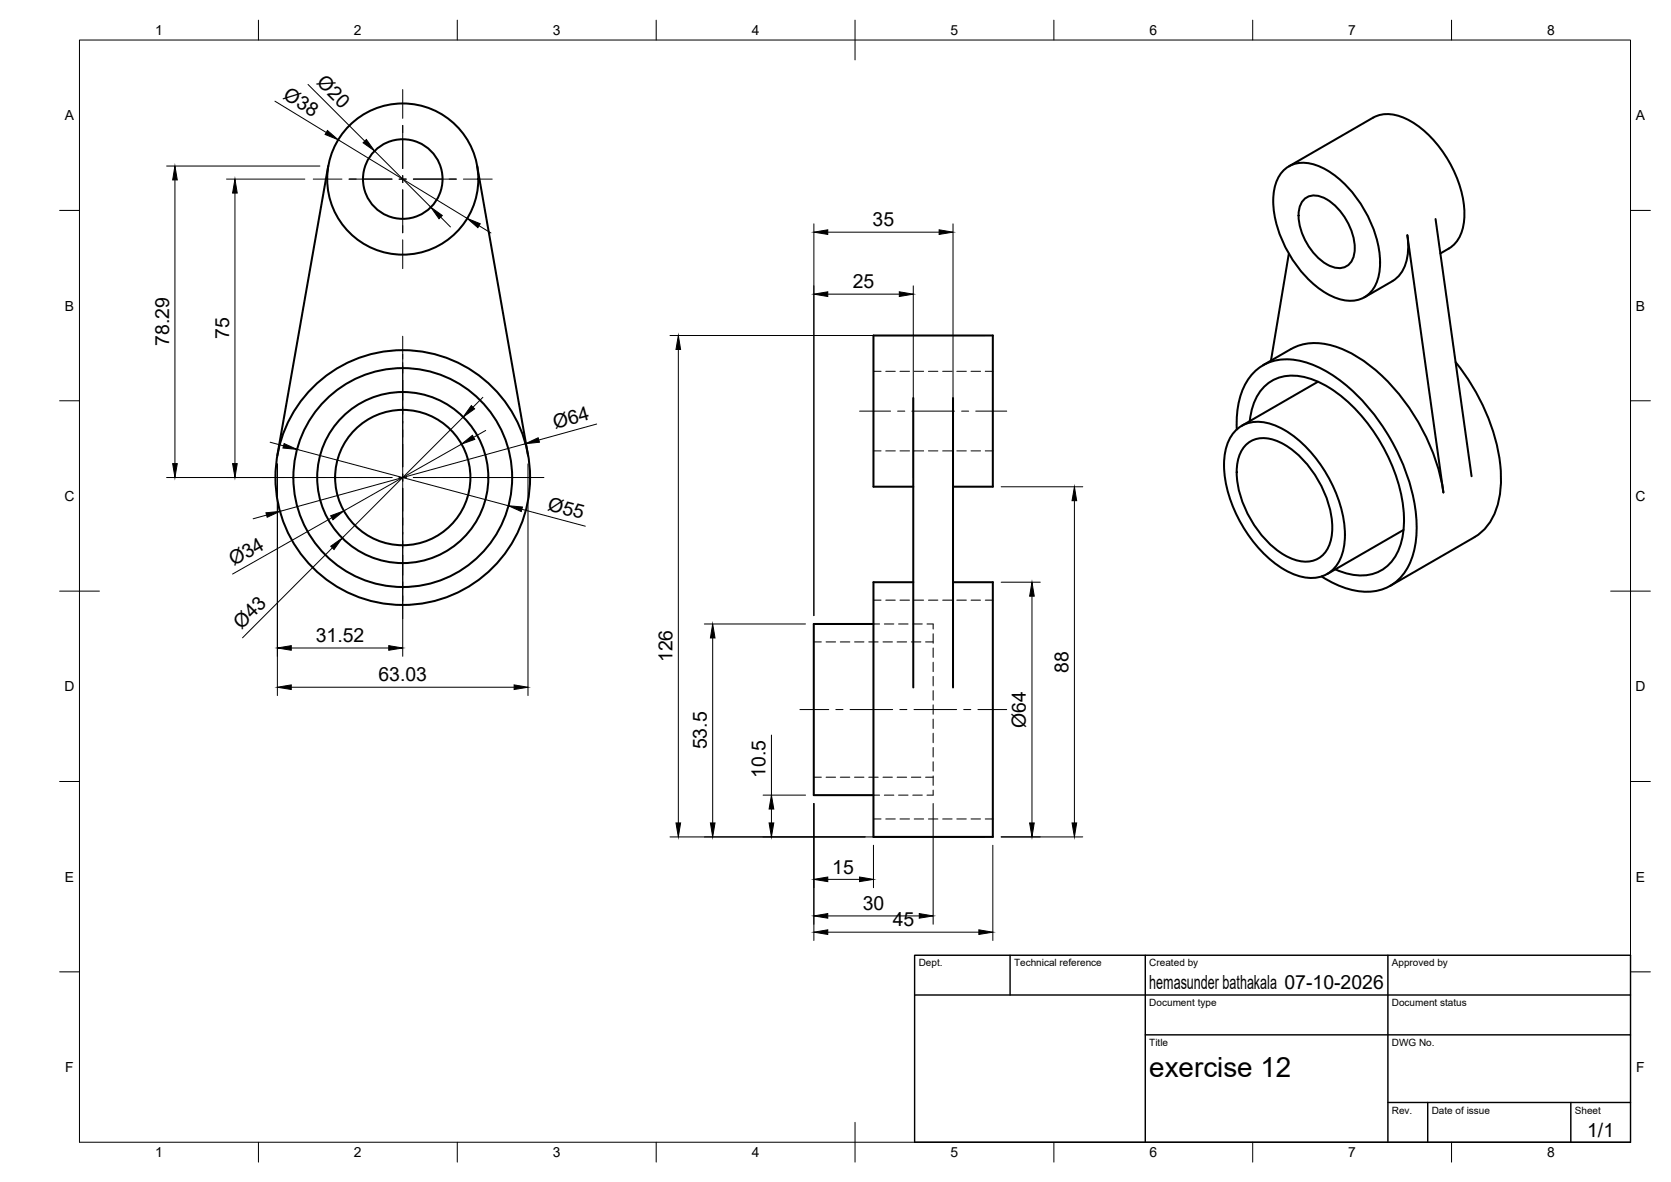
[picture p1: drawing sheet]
<svg xmlns="http://www.w3.org/2000/svg" width="420mm" height="297mm" viewBox="0 0 420 297" stroke-linecap="round" stroke-linejoin="round" font-family="sans-serif">
<!-- layer: Visible -->
<g fill="none" stroke="#000" stroke-width=".51">
<path d="M82.5 41.7l-12.8 72.8M120 41.7l12.8 72.8M322.7 42.8a8 8 0 0 1 9.4-.8 28.3 28.3 0 0 1 13.5 16.2 19.7 19.7 0 0 1 .7 12.3 7.2 7.2 0 0 1-9.8 4.6 24.9 24.9 0 0 1-12.8-12.1 24.3 24.3 0 0 1-3.2-15.7 8.9 8.9 0 0 1 2.2-4.5zM324.1 41.8l21.2-12.2a9.5 9.5 0 0 1 9.5 .9 29.7 29.7 0 0 1 13.4 23.3 9.7 9.7 0 0 1-6 9.9M327.6 50.4a4 4 0 0 1 4.9-.8 15 15 0 0 1 8.1 13.9 4 4 0 0 1-6 3.4 15 15 0 0 1-8-13.9l.2-1zM353.9 59.1l9 64.7M353.9 59.1a12.4 12.4 0 0 1-2.4 10.4l-1.4 1.1M361 55l9 64.7M324.1 63.8l-4.5 26.8M350.1 70.6l-7 4.1M324.6 87.7l-7 4.1M324.6 87.7a14.8 14.8 0 0 1 13.7 .4 44.9 44.9 0 0 1 19.4 19.9 49.1 49.1 0 0 1 5.2 15.7"/>
<path d="M331.4 95.9l-19.2 11.1M366 91a49.8 49.8 0 0 1 11.4 29.3 17.7 17.7 0 0 1-4.6 13.2l-2 1.5M229.6 100v72.8M239.6 100v72.8M310.4 108.5a8.4 8.4 0 0 1 9.5-1.8 27.8 27.8 0 0 1 13.8 12.7 29.7 29.7 0 0 1 4.4 16.7 9.4 9.4 0 0 1-5.5 8.6 12.4 12.4 0 0 1-11-2.4 33.9 33.9 0 0 1-13.8-25.5 12.3 12.3 0 0 1 2.6-8.3zM311 107.9a19.9 19.9 0 0 1 3.7-13.7 12 12 0 0 1 12.6-3.4 34.7 34.7 0 0 1 17.4 12.4 49.2 49.2 0 0 1 11.5 29.8 16.8 16.8 0 0 1-5.4 13.4 13.5 13.5 0 0 1-13.6 1l-4.9-2.5M313.6 111.5a7.1 7.1 0 0 1 8-.5 25.6 25.6 0 0 1 12.4 15.6 15.3 15.3 0 0 1-.2 11.4 6.4 6.4 0 0 1-8.1 2.7 22.5 22.5 0 0 1-12-11.6 21.5 21.5 0 0 1-2.4-13.4 7.6 7.6 0 0 1 2.3-4.2zM314.2 105.8a12.2 12.2 0 0 1 6.7-10.6 13.9 13.9 0 0 1 11.7 1.3 41.8 41.8 0 0 1 18.1 22.3 29.4 29.4 0 0 1 1.5 18.1 10.3 10.3 0 0 1-13.2 7.3l-3.3-1.1M229.6 122.3h-10v-38h30v38h-10M352.9 133.2l-19.2 11.1M370.8 135l-21.2 12.2M219.6 156.8h-15v43h15"/>
<path d="M229.6 146.3h-10v64h30v-64h-10"/>
<circle cx="101.3" cy="45" r="19"/>
<circle cx="101.3" cy="45" r="10"/>
<circle cx="101.3" cy="120" r="32"/>
<circle cx="101.3" cy="120" r="17"/>
<circle cx="101.3" cy="120" r="27.5"/>
<circle cx="101.3" cy="120" r="21.5"/>
</g>
<!-- layer: Hidden -->
<g fill="none" stroke="#000" stroke-width=".25">
<path d="M219.6 93.3h1.9M222.7 93.3h2.4M226.3 93.3h2.4M229.9 93.3h2.3M233.4 93.3h2.4M237 93.3h2.4M240.6 93.3h2.4M244.2 93.3h2.3M247.7 93.3h1.9M219.6 113.3h1.9M222.7 113.3h2.4M226.3 113.3h2.4"/>
<path d="M229.9 113.3h2.3M233.4 113.3h2.4M237 113.3h2.4M240.6 113.3h2.4M244.2 113.3h2.3M247.7 113.3h1.9M219.6 150.8h1.9M219.6 156.8h1.6M222.4 156.8h2.3M222.7 150.8h2.4M225.9 156.8h2.4M226.3 150.8h2.4"/>
<path d="M229.5 156.8h2.4M229.9 150.8h2.3M233.1 156.8h1.5v1.3M233.4 150.8h2.4M234.6 159.3v2.4M237 150.8h2.4M240.6 150.8h2.4M244.2 150.8h2.3M247.7 150.8h1.9M204.6 161.3h1.9M207.7 161.3h2.4M211.3 161.3h2.4"/>
<path d="M214.9 161.3h2.3M218.4 161.3h2.4M222 161.3h2.4M225.6 161.3h2.4M229.2 161.3h2.3M232.7 161.3h1.9M234.6 162.8v2.4M234.6 166.4v2.4M234.6 170v2.4M234.6 173.6v2.3M234.6 177.1v2.4M204.6 195.3h1.9"/>
<path d="M207.7 195.3h2.4M211.3 195.3h2.4M214.9 195.3h2.3M218.4 195.3h2.4M219.6 199.8h1.6M222 195.3h2.4M222.4 199.8h2.3M225.6 195.3h2.4M225.9 199.8h2.4M229.2 195.3h2.3M229.5 199.8h2.4M232.7 195.3h1.9"/>
<path d="M234.6 180.7v2.4M234.6 184.3v2.4M234.6 187.8v2.4M234.6 191.4v2.4M234.6 195v2.4M234.6 198.6v1.2h-1.5M219.6 205.8h1.9M222.7 205.8h2.4M226.3 205.8h2.4M229.9 205.8h2.3M233.4 205.8h2.4M237 205.8h2.4"/>
<path d="M240.6 205.8h2.4M244.2 205.8h2.3M247.7 205.8h1.9"/>
</g>
<!-- layer: BORDER -->
<g fill="none" stroke="#000" stroke-width=".25">
<path d="M20 10.1h390v276.9h-390zM65 5.1v5M115 5.1v5M165 5.1v5M215 5.1v10M265 5.1v5M315 5.1v5M365 5.1v5M15 52.9h5M410 52.9h5M15 100.7h5M410 100.7h5"/>
<path d="M15 148.6h10M405 148.6h10M15 196.4h5M410 196.4h5M15 244.2h5M410 244.2h5M65 287v5M115 287v5M165 287v5M215 282.1v9.9M265 287v5M315 287v5"/>
<path d="M365 287v5"/>
</g>
<!-- layer: TITLEBLOCK -->
<path d="M230 240.1h180v46.9h-180zM230 250h180M254 240.1v9.9M288 240.1v46.9M349 240.1v46.9M288 260.1h122M349 277.1h61M359 277.1v9.9M395 277.1v9.9" fill="none" stroke="#000" stroke-width=".36"/>
<!-- layer: Smart Centers -->
<g fill="none" stroke="#000" stroke-width=".25">
<path d="M101.3 22.5v7.2M101.3 31.5v10.8M78.8 45h7.2M87.8 45h10.8M100.4 45h1.8M101.3 44.1v1.8M101.3 47.7v10.8M103.9 45h10.8M116.5 45h7.3M101.3 60.3v7.2M101.3 84.5v32.8M101.3 119.1v1.8"/>
<path d="M216.1 103.3h7.8M225.7 103.3h1.8M229.3 103.3h10.7M241.8 103.3h1.8M245.3 103.3h7.8M65.7 120h32.9M100.4 120h1.8M101.3 122.7v32.8M103.9 120h32.9M201.1 178.3h7.3M210.2 178.3h1.8M213.7 178.3h10.8"/>
<path d="M226.3 178.3h1.7M229.8 178.3h10.7M242.3 178.3h1.8M245.9 178.3h7.2"/>
</g>
<!-- layer: FD_Dimensions -->
<g fill="none" stroke="#000" stroke-width=".25">
<path d="M69.1 25.4l12.9 7.9M77.4 21.2l14.3 14.3M85 35.1l32.5 19.8M94.2 37.9l14.1 14.2M41.9 41.7h38.5M44 45.2v71.3M57 45h19.6M59.1 48.5v68M110.8 54.6l2.5 2.4M120.5 56.7l2.9 1.9M204.6 56.2v98.5M208.1 58.3h28"/>
<path d="M239.6 56.2v64M208.1 73.9h18M229.6 71.8v48.4M101.3 91.1v73.8M121.4 99.9l-2.5 2.4M168.5 84.3h79M170.6 87.8v119M67.9 111.1l3.4 .9M69.7 116.6v58.2M74.7 112.9l53.1 14.2M116 111.6l-29.5 16.8M116.5 104.8l-30.5 30.4"/>
<path d="M122.1 108.2l-3 1.7M132.1 111.5l-61.7 17M132.8 116.6v58.2M150 106.6l-14.5 4M41.9 120h26.3M67 129.4l-3.4 1M83.4 130.1l-24.9 14.2M83.6 137.7l-22.6 22.6M131.2 128l16 4.2M251.7 122.3h20.5M270.2 125.8v81M177.1 156.8h25.4"/>
<path d="M251.7 146.3h9.9M259.5 149.8v57M73.2 172.7h56.1M73.2 162.8h24.5M179.2 160.3v46.5M191.9 199.8h10.6M194 184.7v15.1M168.5 210.3h79M194 203.3v3.5M204.6 201.9v34.5M219.6 212.4v10.7M234.6 201.9v30.4"/>
<path d="M249.6 212.4v24M251.7 210.3h20.5M208.1 234.3h38M208.1 230.2h23M208.1 221h8"/>
</g>
<g fill="#000" stroke="#000" stroke-width=".25">
<path d="M82.3 32.8l2.7 2.3-3.3-1.3zM92.1 35.1l2.1 2.8-2.9-2zM44 41.7l.6 3.5h-1.2zM59.1 45l.5 3.5h-1.1zM108.3 52.1l2.9 2.1-.8 .8zM117.5 54.9l3.3 1.3-.6 1zM204.6 58.3l3.5-.6v1.2zM236.1 57.7l3.5 .6-3.5 .6zM204.6 73.9l3.5-.6v1.2zM226.1 73.3l3.5 .6-3.5 .6zM170.6 84.3l.5 3.5h-1.1zM43.4 116.5h1.2l-.6 3.5z"/>
<path d="M58.5 116.5h1.1l-.5 3.5zM71.4 111.5l3.3 1.4-3.6-.3zM118.5 101.9l.8 .9-2.8 2zM116 111.6l2.8-2.2 .6 1zM132.1 111.5l3.2-1.5 .3 1.1zM66.9 128.9l3.5-.4-3.2 1.5zM83.1 129.6l3.4-1.2-2.8 2.2zM83.2 137.3l2.8-2.1-2 2.9zM127.8 127.1l3.6 .3-.3 1.2zM270.2 122.3l.5 3.5h-1.1zM259.5 146.3l.6 3.5h-1.2zM69.7 172.7l3.5-.6v1.2z"/>
<path d="M69.7 162.8l3.5-.6v1.2zM97.7 162.2l3.6 .6-3.6 .6zM129.3 172.1l3.5 .6-3.5 .6zM179.2 156.8l.6 3.5h-1.2zM170 206.8h1.1l-.5 3.5zM178.6 206.8h1.2l-.6 3.5zM193.4 206.8h1.2l-.6 3.5zM194 199.8l.6 3.5h-1.2zM258.9 206.8h1.2l-.6 3.5zM269.6 206.8h1.1l-.5 3.5zM204.6 234.3l3.5-.6v1.1zM204.6 230.2l3.5-.6v1.1z"/>
<path d="M204.6 221l3.5-.6v1.2zM216.1 220.4l3.5 .6-3.5 .6zM231.1 229.6l3.5 .6-3.5 .5zM246.1 233.7l3.5 .6-3.5 .5z"/>
</g>
<text font-size="7" x="289" y="270.6">exercise 12</text>
<g font-size="4.9">
<text x="79.4" y="21" transform="rotate(45 79.4 21)">Ø20</text>
<text x="71" y="24.7" transform="rotate(31 71 24.7)">Ø38</text>
<text x="219.4" y="56.9">35</text>
<text x="214.4" y="72.5">25</text>
<text x="42.5" y="87" transform="rotate(-90 42.5 87)">78.29</text>
<text x="57.6" y="85.2" transform="rotate(-90 57.6 85.2)">75</text>
<text x="139.6" y="107.9" transform="rotate(-15 139.6 107.9)">Ø64</text>
<text x="137.5" y="128.1" transform="rotate(15 137.5 128.1)">Ø55</text>
<text x="58.8" y="142.3" transform="rotate(-29 58.8 142.3)">Ø34</text>
<text x="60.7" y="158.3" transform="rotate(-45 60.7 158.3)">Ø43</text>
<text x="79.4" y="161.4">31.52</text>
<text x="169.1" y="166.4" transform="rotate(-90 169.1 166.4)">126</text>
<text x="95.1" y="171.2">63.03</text>
<text x="268.7" y="169" transform="rotate(-90 268.7 169)">88</text>
<text x="257.9" y="182.9" transform="rotate(-90 257.9 182.9)">Ø64</text>
<text x="177.7" y="188.3" transform="rotate(-90 177.7 188.3)">53.5</text>
<text x="192.5" y="195.4" transform="rotate(-90 192.5 195.4)">10.5</text>
<text x="209.3" y="219.5">15</text>
<text x="216.9" y="228.7">30</text>
<text x="224.5" y="232.8">45</text>
<text x="289" y="248.5">hemasunder bathakala 07-10-2026</text>
<text x="399.1" y="285.7">1/1</text>
</g>
<g font-size="3.5">
<text x="39" y="8.8">1</text>
<text x="89" y="8.8">2</text>
<text x="139" y="8.8">3</text>
<text x="189" y="8.8">4</text>
<text x="239" y="8.8">5</text>
<text x="289" y="8.8">6</text>
<text x="339" y="8.8">7</text>
<text x="389" y="8.8">8</text>
<text x="16.3" y="30.2">A</text>
<text x="411.3" y="30.2">A</text>
<text x="16.3" y="78">B</text>
<text x="411.3" y="78">B</text>
<text x="16.2" y="125.9">C</text>
<text x="411.2" y="125.9">C</text>
<text x="16.2" y="173.7">D</text>
<text x="411.2" y="173.7">D</text>
<text x="16.3" y="221.6">E</text>
<text x="411.3" y="221.6">E</text>
<text x="16.4" y="269.4">F</text>
<text x="411.4" y="269.4">F</text>
<text x="39" y="290.8">1</text>
<text x="89" y="290.8">2</text>
<text x="139" y="290.8">3</text>
<text x="189" y="290.8">4</text>
<text x="239" y="290.8">5</text>
<text x="289" y="290.8">6</text>
<text x="339" y="290.8">7</text>
<text x="389" y="290.8">8</text>
</g>
<g font-size="2.5">
<text x="231" y="242.9">Dept.</text>
<text x="255" y="242.9">Technical reference</text>
<text x="289" y="242.9">Created by</text>
<text x="350" y="242.9">Approved by</text>
<text x="289" y="252.8">Document type</text>
<text x="350" y="252.8">Document status</text>
<text x="289" y="262.9">Title</text>
<text x="350" y="262.9">DWG No.</text>
<text x="350" y="279.9">Rev.</text>
<text x="360" y="279.9">Date of issue</text>
<text x="396" y="279.9">Sheet</text>
</g>
</svg>
